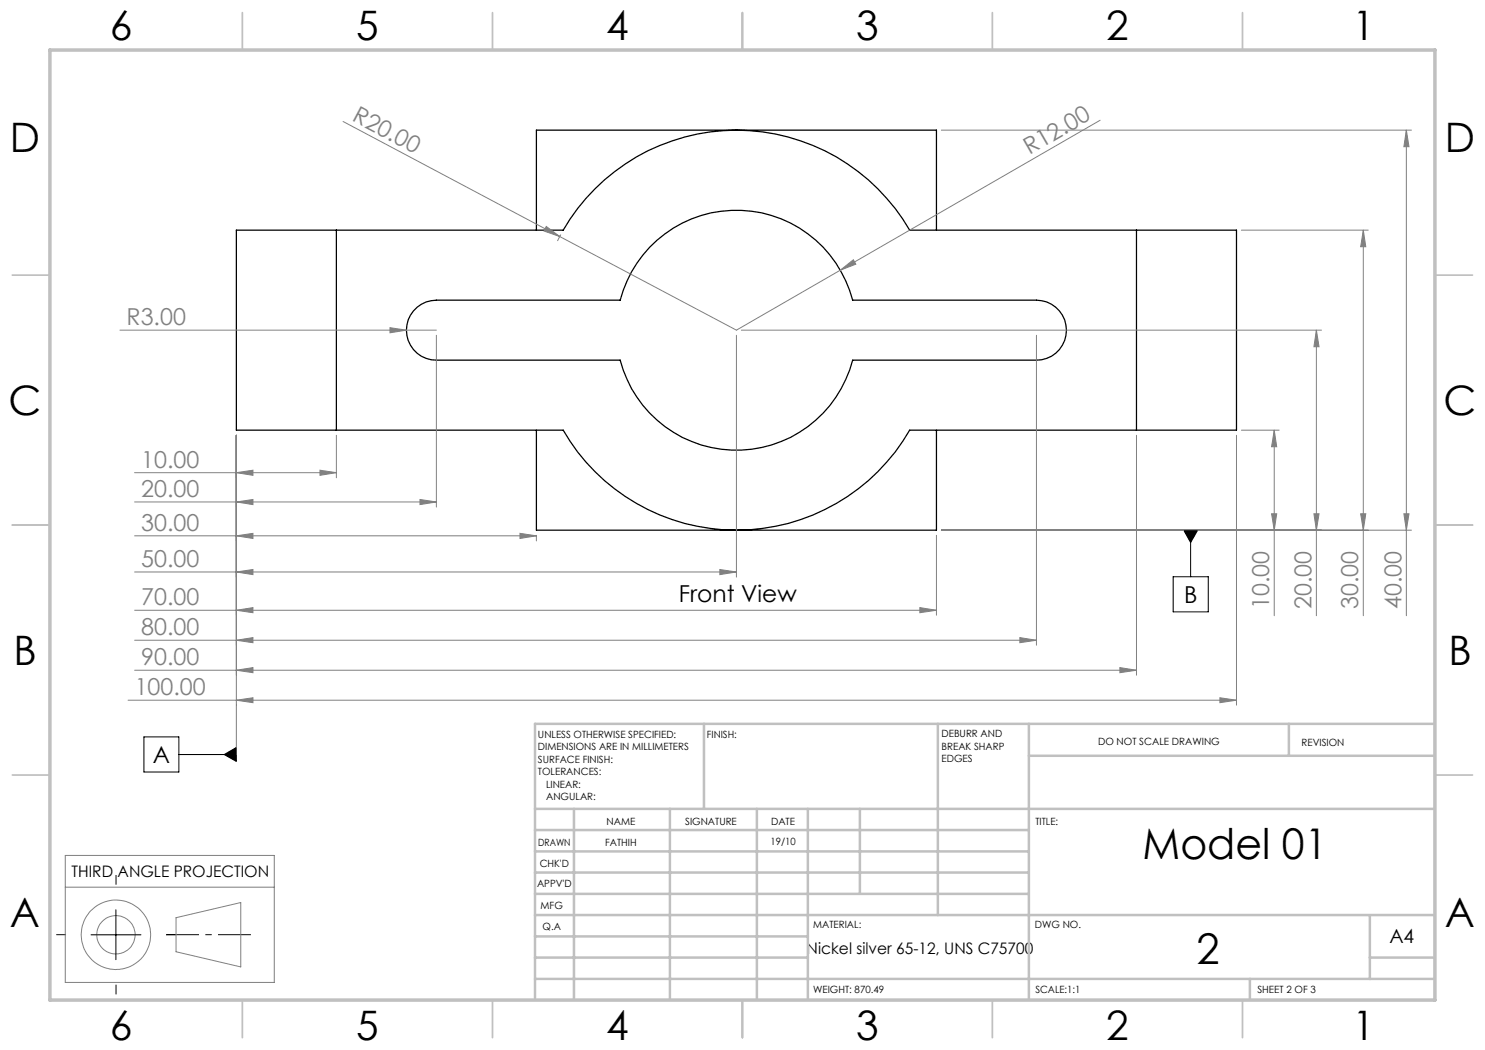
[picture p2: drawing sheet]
<svg xmlns="http://www.w3.org/2000/svg" width="297mm" height="210mm" viewBox="0 0 297 210" stroke-linecap="round" stroke-linejoin="round" font-family="sans-serif">
<path d="M67.3 46h45.3a40 40 0 0 1 69.3 0h45.4M67.3 46h-20v40h20M67.3 46v40M107.3 46v-20h80v20M227.3 46h20v40h-20M227.3 46v40M82.7 62.2a6 6 0 0 1 4.6-2.2h36.7a24 24 0 0 1 23.3-17.9 24 24 0 0 1 23.2 17.9h36.8a6 6 0 0 1 6 6 6 6 0 0 1-6 6h-36.8a24 24 0 0 1-23.2 18 24 24 0 0 1-23.3-18h-36.7a6 6 0 0 1-5.4-3.4 6 6 0 0 1 .8-6.4zM67.3 86h45.3a40 40 0 0 0 69.3 0h45.4M107.3 86v20h80v-20" fill="none" stroke="#000" stroke-width=".25"/>
<path d="M234.6 115.3h7.1v7.1h-7.1zM236.7 106h2.8l-1.4 2.5zM238.1 106v9.3M28.8 147.4h7v7h-7zM35.8 150.9h11.5M44.8 150.9l2.5-1.4v2.8zM18.2 187h10M23.2 182v9.9" fill="none" stroke="#000" stroke-width=".2"/>
<g fill="none" stroke="#808080" stroke-width=".2">
<path d="M68.6 24.3l78.7 41.7 20.8-12M188.3 26h94M220 24.1l-51.9 29.9M281.3 26l.5 3.3h-1zM281.3 26v97.1M109.3 45.3l2.6 2-3.1-1.1zM112.1 46.9l-.6 1.3M168.1 54l2.6-2 .5 .8zM248.3 46h25.3M272.7 46l.5 3.3h-1.1zM272.7 46v77.1M24 66h63.3"/>
<path d="M78 65.5l3.3 .5-3.3 .6zM87.3 67.1v34.3M147.3 67.1v48.3M148.3 66h116M207.3 67.1v61.9M263.3 66l.5 3.3h-1zM263.3 66v57.1M26.9 94.5h40.4M47.3 87.1v63.8M47.3 94.5l3.3-.5v1.1zM64 94l3.3 .5-3.3 .6zM67.3 87.1v8.5"/>
<path d="M84 99.9l3.3 .5-3.3 .5zM227.3 87.1v47.9M247.3 87.1v53.9M248.3 86h7.5M254.8 86l.5 3.4h-1zM254.8 86v37.1M26.9 100.4h60.4M26.9 107.2h80.4M26.9 114.4h120.4M47.3 100.4l3.3-.5v1zM47.3 107.2l3.3-.5v1zM47.3 114.4l3.3-.5v1z"/>
<path d="M104 106.7l3.3 .5-3.3 .5zM107.3 107.1v1.1M144 113.9l3.3 .5-3.3 .5zM187.3 107.1v15.9M188.3 106h94M254.3 102.8h1l-.5 3.2zM262.8 102.8h1l-.5 3.2zM272.1 102.8h1.1l-.5 3.2zM280.8 102.8h1l-.5 3.2zM26.9 128h180.4M26.9 134h200.4M26.9 122.1h160.4"/>
<path d="M47.3 128l3.3-.5v1zM47.3 134l3.3-.5v1zM47.3 122.1l3.3-.6v1zM184 121.5l3.3 .6-3.3 .4zM204 127.5l3.3 .5-3.3 .5zM224 133.5l3.3 .5-3.3 .5zM244 139.6l3.3 .4-3.3 .5zM25.6 140h221.7M47.3 140l3.3-.4v.9zM13.1 177.4h41.8M13.1 171.1h41.8v25.4h-41.8zM35.2 183.5l13-3v12.9l-13-3z"/>
<circle cx="23.2" cy="186.9" r="6.9"/>
<circle cx="23.2" cy="187" r="3.8"/>
</g>
<path d="M50.2 186.9h-17" fill="none" stroke="#000" stroke-width=".2" stroke-dasharray="15.2 1.3 1.3 1.3" stroke-dashoffset="8.7" stroke-linecap="butt"/>
<path d="M23.2 176.9v-1.9M13.2 186.9h-1.9M23.2 196.9v2M33.2 186.9h1.9" fill="none" stroke="#000" stroke-width=".2" stroke-dasharray="15.2 1.3 1.3 1.3" stroke-linecap="butt"/>
<g fill="none" stroke="#c0c0c0" stroke-width=".35">
<path d="M48.5 2.5v7.5M98.5 2.5v7.5M148.5 2.5v7.5M198.5 2.5v7.5M248.5 2.5v7.5M2.5 55h7.5M287 55h7.5M2.5 105h7.5M287 105h7.5M2.5 155h7.5M287 155h7.5M48.5 200v7.5"/>
<path d="M98.5 200v7.5M148.5 200v7.5M198.5 200v7.5M248.5 200v7.5"/>
</g>
<g fill="none" stroke="#c0c0c0" stroke-width=".5">
<path d="M140.8 144.8v17M187.6 144.8v38.2M205.8 144.8v55.2M205.8 151.2h81.2M257.8 144.8v6.4M287 144.8h-180v55.2M107 161.8h180M107 178.8h98.8M107 174.5h98.8M107 170.3h98.8M107 166h98.8M114.8 161.8v38.2"/>
<path d="M134 161.8v38.2M151.4 161.8v38.2M161.6 161.8v38.2M172 161.8v17M107 195.8h180M107 191.5h54.6M107 187.3h54.6M107 183h180M250 195.8v4.2M274 191.5h13M274 183v12.8"/>
</g>
<path d="M10 10h277v190h-277z" fill="none" stroke="#c0c0c0" stroke-width=".7"/>
<path d="M44.8 150.9l2.5 1.4v-2.8zM236.7 106l1.4 2.5 1.4-2.5z" fill="#000"/>
<g fill="#808080">
<path d="M109.3 45.3l2.6 2-3.1-1.1z"/>
<path d="M78 65.5l3.3 .5-3.3 .6z"/>
<path d="M168.1 54l2.6-2 .5 .8z"/>
<path d="M204 127.5l3.3 .5-3.3 .5zM47.3 128l3.3-.5v1zM84 99.9l3.3 .5-3.3 .5zM47.3 100.4l3.3-.5v1z"/>
<path d="M47.3 140l3.3-.4v.9zM244 139.6l3.3 .4-3.3 .5zM47.3 94.5l3.3-.5v1.1zM64 94l3.3 .5-3.3 .6zM47.3 134l3.3-.5v1zM224 133.5l3.3 .5-3.3 .5zM47.3 122.1l3.3-.6v1zM184 121.5l3.3 .6-3.3 .4zM47.3 107.2l3.3-.5v1zM104 106.7l3.3 .5-3.3 .5zM47.3 114.4l3.3-.5v1zM144 113.9l3.3 .5-3.3 .5z"/>
<path d="M280.8 102.8h1l-.5 3.2zM281.3 26l.5 3.3h-1zM254.3 102.8h1l-.5 3.2zM254.8 86l.5 3.4h-1zM272.1 102.8h1.1l-.5 3.2zM272.7 46l.5 3.3h-1.1zM262.8 102.8h1l-.5 3.2zM263.3 66l.5 3.3h-1z"/>
</g>
<g font-size="8.5">
<text x="228.5" y="171.8">Model 01</text>
<text x="239.3" y="192.7">2</text>
</g>
<g font-size="8.1">
<text x="22" y="8">6</text>
<text x="71.2" y="8">5</text>
<text x="121.2" y="8">4</text>
<text x="171.3" y="8">3</text>
<text x="221.3" y="8">2</text>
<text x="270.5" y="8">1</text>
<text x="2" y="30.5">D</text>
<text x="289" y="30.5">D</text>
<text x="1.7" y="83">C</text>
<text x="288.7" y="83">C</text>
<text x="2.7" y="133">B</text>
<text x="289.7" y="133">B</text>
<text x="2" y="185.5">A</text>
<text x="289" y="185.5">A</text>
<text x="22" y="208">6</text>
<text x="71.2" y="208">5</text>
<text x="121.2" y="208">4</text>
<text x="171.3" y="208">3</text>
<text x="221.3" y="208">2</text>
<text x="270.5" y="208">1</text>
</g>
<g font-size="4.7" fill="#808080">
<text x="70.2" y="24" transform="rotate(28 70.2 24)">R20.00</text>
<text x="205.9" y="31" transform="rotate(-30 205.9 31)">R12.00</text>
<text x="25.3" y="65">R3.00</text>
<text x="28.2" y="93.5">10.00</text>
<text x="28.2" y="99.4">20.00</text>
<text x="28.2" y="106.1">30.00</text>
<text x="28.2" y="113.4">50.00</text>
<text x="28.2" y="121">70.00</text>
<text x="253.8" y="121.8" transform="rotate(-90 253.8 121.8)">10.00</text>
<text x="262.3" y="121.8" transform="rotate(-90 262.3 121.8)">20.00</text>
<text x="271.7" y="121.8" transform="rotate(-90 271.7 121.8)">30.00</text>
<text x="280.3" y="121.8" transform="rotate(-90 280.3 121.8)">40.00</text>
<text x="28.2" y="127">80.00</text>
<text x="28.2" y="133">90.00</text>
<text x="26.9" y="139">100.00</text>
</g>
<g font-size="4.7">
<text x="135.8" y="120.4">Front View</text>
<text x="236.8" y="120.6">B</text>
<text x="30.6" y="152.6">A</text>
</g>
<text font-size="3.9" x="277.9" y="188.5">A4</text>
<g font-size="3.2">
<text x="14.3" y="175.5">THIRD ANGLE PROJECTION</text>
<text x="161.3" y="190.9">Nickel silver 65-12, UNS C75700</text>
</g>
<g font-size="2">
<text x="107.6" y="147.6">UNLESS OTHERWISE SPECIFIED:</text>
<text x="141.4" y="147.6">FINISH:</text>
<text x="188.3" y="147.5">DEBURR AND</text>
<text x="188.3" y="150">BREAK SHARP</text>
<text x="219.6" y="149">DO NOT SCALE DRAWING</text>
<text x="260.3" y="149.2">REVISION</text>
<text x="107.6" y="150.1">DIMENSIONS ARE IN MILLIMETERS</text>
<text x="107.6" y="152.6">SURFACE FINISH:</text>
<text x="107.6" y="155.1">TOLERANCES:</text>
<text x="188.3" y="152.5">EDGES</text>
<text x="109.2" y="157.6">LINEAR:</text>
<text x="109.2" y="160.1">ANGULAR:</text>
<text x="121.3" y="165">NAME</text>
<text x="137" y="164.9">SIGNATURE</text>
<text x="154.2" y="164.9">DATE</text>
<text x="207.1" y="164.9">TITLE:</text>
<text x="107.6" y="169.1">DRAWN</text>
<text x="107.9" y="173.3">CHK'D</text>
<text x="121" y="169.1">FATHIH</text>
<text x="154.1" y="168.9">19/10</text>
<text x="107.4" y="177.4">APPV'D</text>
<text x="108.1" y="181.8">MFG</text>
<text x="108.5" y="186">Q.A</text>
<text x="162.6" y="185.5">MATERIAL:</text>
<text x="207" y="185.5">DWG NO.</text>
<text x="162.6" y="198.5">WEIGHT: 870.49</text>
<text x="207.1" y="198.6">SCALE:1:1</text>
<text x="251.5" y="198.6">SHEET 2 OF 3</text>
</g>
</svg>
